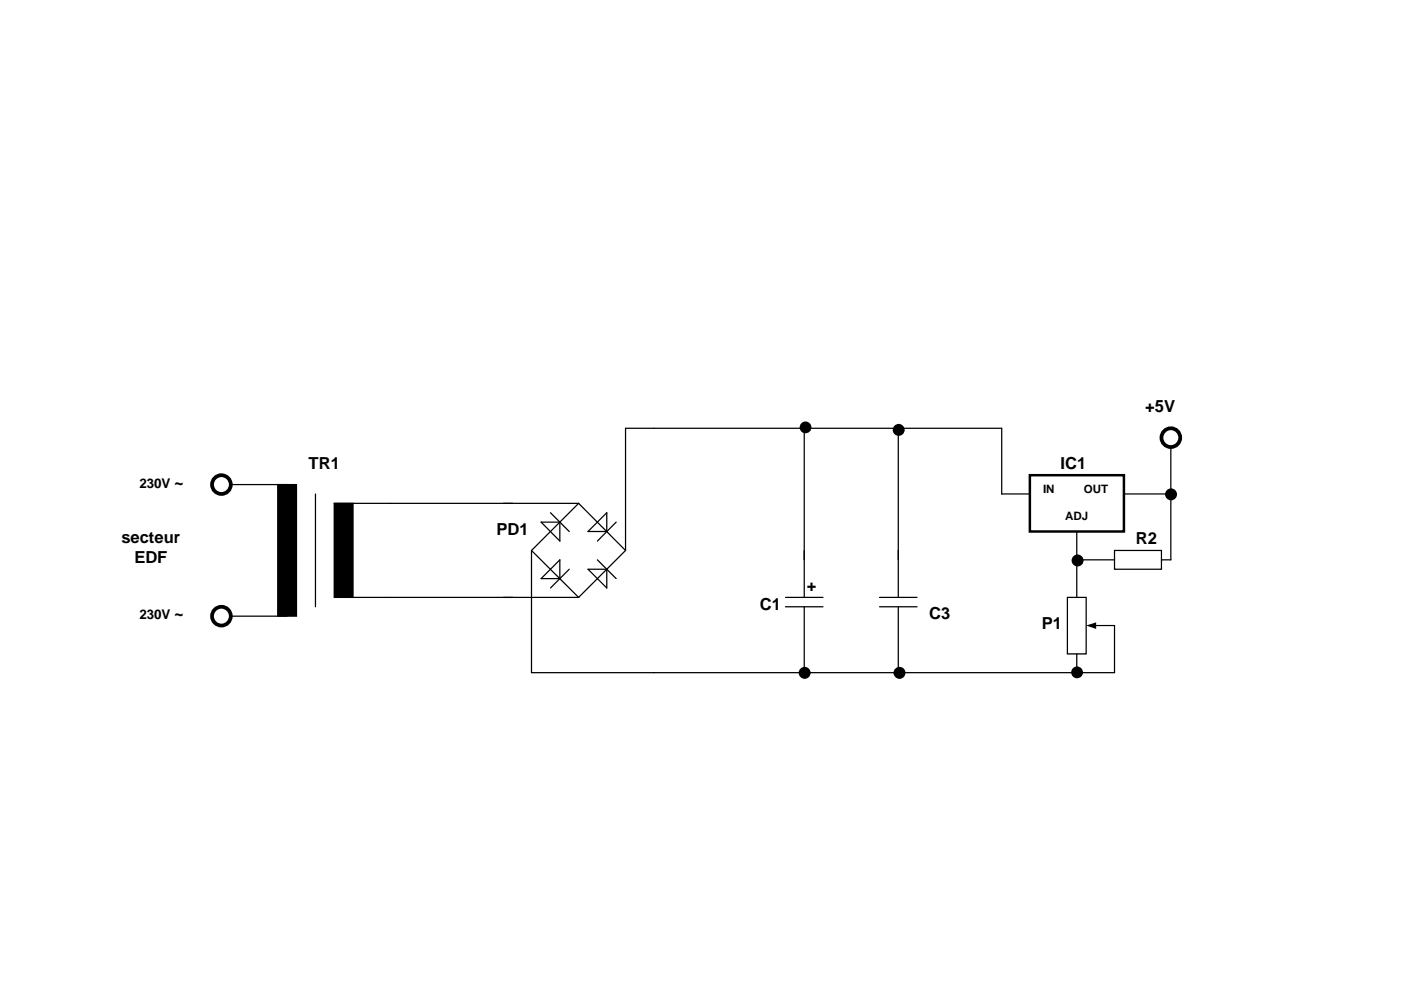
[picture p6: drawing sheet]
<svg xmlns="http://www.w3.org/2000/svg" width="297mm" height="210mm" viewBox="0 0 297 210" stroke-linecap="round" stroke-linejoin="round" font-family="sans-serif">
<g fill="none" stroke="#000" stroke-width=".26">
<path d="M138.6 90.8h-6v25.9M48.9 102.7h12M58.9 102.7h4v27.9h-4zM66.9 104.7v24M70.9 106.7h3.9v20h-3.9zM70.9 106.7h51.8M112.7 116.7l10 10M112.7 116.7v25.9h25.9M114.7 110.7h4v4zM116.7 108.7l4 4M118.7 118.7v4h-4zM122.7 106.7l-10 10"/>
<path d="M122.7 106.7l9.9 10M124.7 112.7l3.9-4v4zM126.7 118.7l3.9 4M130.6 110.7l-3.9 4M132.6 116.7l-9.9 10M48.9 130.6h12M72.9 126.7h49.8M120.7 120.7l-4 4M124.7 120.7h3.9v4z"/>
</g>
<g fill="#000">
<path d="M58.9 102.7h4v27.9h-4z" fill-rule="evenodd"/>
<path d="M70.9 106.7h3.9v20h-3.9z" fill-rule="evenodd"/>
</g>
<circle cx="46.9" cy="130.6" r="1.99" fill="#fff"/>
<circle cx="46.9" cy="130.6" r="1.99" fill="none" stroke="#000" stroke-width=".79"/>
<circle cx="46.9" cy="102.7" r="1.99" fill="#fff"/>
<circle cx="46.9" cy="102.7" r="1.99" fill="none" stroke="#000" stroke-width=".79"/>
<path d="M138.6 90.8h73.8M170.5 116.7v10M190.5 116.7v10M166.5 126.7h8M166.5 128.7h8M170.5 128.7v13.9M186.5 126.7h7.9M186.5 128.7h7.9M190.5 128.7v13.9M138.6 142.6h89.7" fill="none" stroke="#000" stroke-width=".26"/>
<path d="M218.4 100.8h19.9v11.9h-19.9z" fill-rule="evenodd" fill="#fff"/>
<path d="M218.4 100.8h19.9v11.9h-19.9z" fill="none" stroke="#000" stroke-width=".53"/>
<path d="M212.4 90.8v13.9h6" fill="none" stroke="#000" stroke-width=".26"/>
<path d="M226.3 126.7h4v11.9h-4z" fill-rule="evenodd" fill="#fff"/>
<path d="M228.3 112.7v14M226.3 126.7h4v11.9h-4zM228.3 138.6v4" fill="none" stroke="#000" stroke-width=".26"/>
<path d="M236.3 116.7h9.9v4h-9.9z" fill-rule="evenodd" fill="#fff"/>
<path d="M170.5 90.8v27.9M248.2 92.8v25.9h-2M228.3 118.7h8M236.3 116.7h9.9v4h-9.9zM238.3 104.7h9.9M236.3 132.6v10h-8" fill="none" stroke="#000" stroke-width=".26"/>
<path d="M232 132.5h4.3l.1 .1v.2h-4.4zM230.3 132.6l2.1-.6v1.3z" fill="#000"/>
<g fill="#000">
<circle cx="248.3" cy="104.8" r="1.27"/>
<circle cx="228.4" cy="142.6" r="1.25"/>
</g>
<circle cx="248.2" cy="92.8" r="1.99" fill="#fff"/>
<circle cx="248.2" cy="92.8" r="1.99" fill="none" stroke="#000" stroke-width=".79"/>
<g fill="#000">
<circle cx="170.8" cy="90.6" r="1.25"/>
<circle cx="190.5" cy="91.1" r="1.27"/>
<circle cx="228.5" cy="118.8" r="1.27"/>
<circle cx="170.6" cy="142.7" r="1.27"/>
<circle cx="190.7" cy="142.7" r="1.27"/>
</g>
<path d="M190.5 90.8v27.9" fill="none" stroke="#000" stroke-width=".26"/>
<g font-size="3.5">
<text x="242.8" y="87.4">+5V</text>
<text x="65.4" y="99.4">TR1</text>
<text x="224.9" y="99.4">IC1</text>
<text x="37" y="103.4">~</text>
<text x="105.3" y="113.4">PD1</text>
<text x="25.7" y="115.2">secteur</text>
<text x="28.5" y="119.4">EDF</text>
<text x="240.8" y="115.3">R2</text>
<text x="171.1" y="125.3">+</text>
<text x="37" y="131.3">~</text>
<text x="161.1" y="129.3">C1</text>
<text x="197" y="131.3">C3</text>
<text x="220.9" y="133.3">P1</text>
</g>
<g font-size="2.8">
<text x="29.5" y="103.4">230V</text>
<text x="29.5" y="131.3">230V</text>
</g>
<g font-size="2.5">
<text x="221.1" y="104.5">IN</text>
<text x="229.8" y="104.5">OUT</text>
<text x="225.8" y="110.2">ADJ</text>
</g>
</svg>
